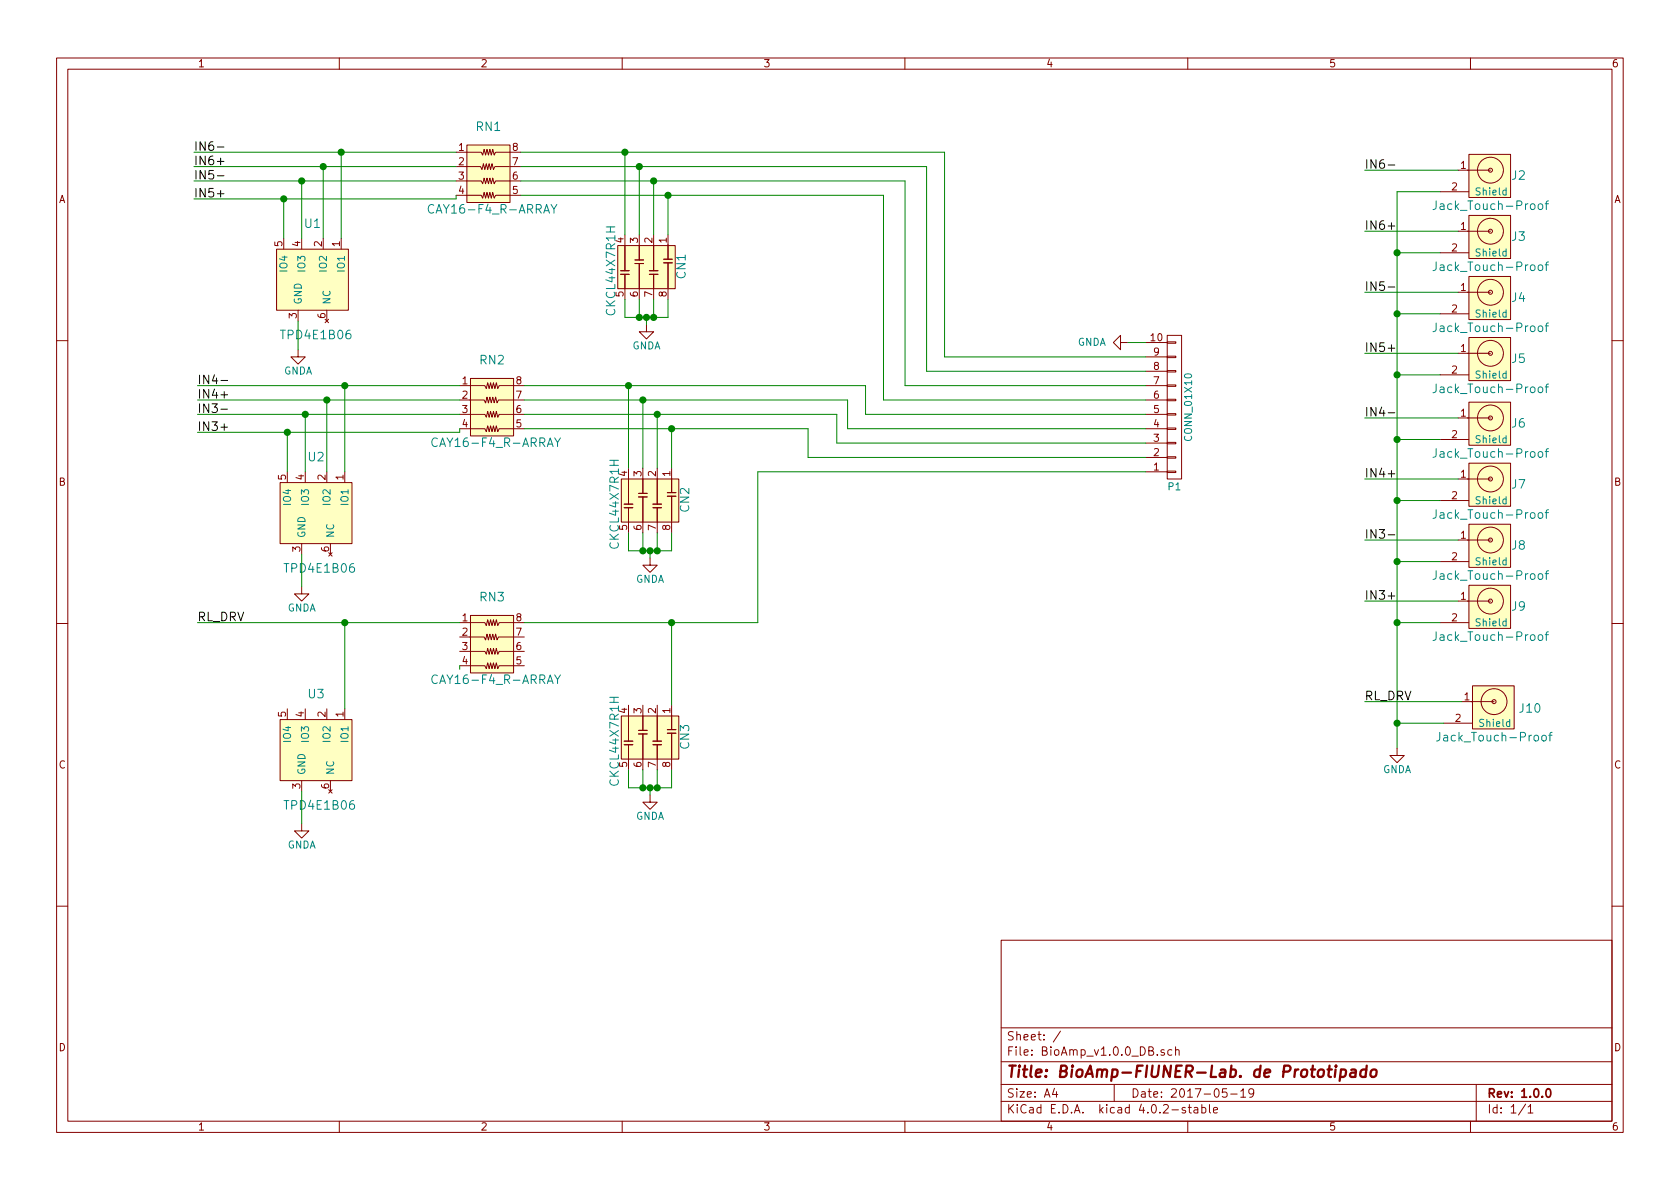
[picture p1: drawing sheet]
EESchema Schematic File Version 2
LIBS:BioAmp_v1.0.0_DB
LIBS:power
LIBS:BioAmp_v1.0.0_DB-cache
EELAYER 25 0
EELAYER END
$Descr A4 11693 8268
encoding utf-8
Sheet 1 1
Title "BioAmp-FIUNER-Lab. de Prototipado"
Date "2017-05-19"
Rev "1.0.0"
Comp ""
Comment1 ""
Comment2 ""
Comment3 ""
Comment4 ""
$EndDescr
$Comp
L CAY16-F4_R-ARRAY RN1
U 1 1
P 3400 1200
F 0 "RN1" H 3400 1525 60  0000 C CNN
F 1 "CAY16-F4_R-ARRAY" H 3425 950 60  0000 C CNN
F 2 "bioamp_db:r_cay16-4" H 3395 1240 60  0001 C CNN
F 3 "" H 3395 1240 60  0000 C CNN
	1    3400 1200
	1    0    0    -1  
$EndComp
$Comp
L CKCL44X7R1H CN1
U 1 1
P 4500 1850
F 0 "CN1" H 4495 2090 60  0000 C CNN
F 1 "CKCL44X7R1H" H 4525 1600 60  0000 C CNN
F 2 "bioamp_db:Cap_Array_4" H 4525 1885 60  0001 C CNN
F 3 "" H 4525 1885 60  0000 C CNN
	1    4500 1850
	0    1    1    0   
$EndComp
$Comp
L TPD4E1B06 U1
U 1 1
P 2175 1950
F 0 "U1" H 2175 2350 60  0000 C CNN
F 1 "TPD4E1B06" H 2200 1575 60  0000 C CNN
F 2 "bioamp_db:TSOP-6_2x1.25mm_Pitch0.65mm" H 2175 1950 60  0001 C CNN
F 3 "" H 2175 1950 60  0000 C CNN
	1    2175 1950
	1    0    0    -1  
$EndComp
$Comp
L GNDA #PWR01
U 1 1
P 4500 2250
F 0 "#PWR01" H 4500 2000 50  0001 C CNN
F 1 "GNDA" H 4500 2100 50  0000 C CNN
F 2 "" H 4500 2250 50  0000 C CNN
F 3 "" H 4500 2250 50  0000 C CNN
	1    4500 2250
	1    0    0    -1  
$EndComp
$Comp
L CAY16-F4_R-ARRAY RN2
U 1 1
P 3425 2825
F 0 "RN2" H 3425 3150 60  0000 C CNN
F 1 "CAY16-F4_R-ARRAY" H 3450 2575 60  0000 C CNN
F 2 "bioamp_db:r_cay16-4" H 3420 2865 60  0001 C CNN
F 3 "" H 3420 2865 60  0000 C CNN
	1    3425 2825
	1    0    0    -1  
$EndComp
$Comp
L CKCL44X7R1H CN2
U 1 1
P 4525 3475
F 0 "CN2" H 4520 3715 60  0000 C CNN
F 1 "CKCL44X7R1H" H 4550 3225 60  0000 C CNN
F 2 "bioamp_db:Cap_Array_4" H 4550 3510 60  0001 C CNN
F 3 "" H 4550 3510 60  0000 C CNN
	1    4525 3475
	0    1    1    0   
$EndComp
$Comp
L TPD4E1B06 U2
U 1 1
P 2200 3575
F 0 "U2" H 2200 3975 60  0000 C CNN
F 1 "TPD4E1B06" H 2225 3200 60  0000 C CNN
F 2 "bioamp_db:TSOP-6_2x1.25mm_Pitch0.65mm" H 2200 3575 60  0001 C CNN
F 3 "" H 2200 3575 60  0000 C CNN
	1    2200 3575
	1    0    0    -1  
$EndComp
$Comp
L GNDA #PWR02
U 1 1
P 4525 3875
F 0 "#PWR02" H 4525 3625 50  0001 C CNN
F 1 "GNDA" H 4525 3725 50  0000 C CNN
F 2 "" H 4525 3875 50  0000 C CNN
F 3 "" H 4525 3875 50  0000 C CNN
	1    4525 3875
	1    0    0    -1  
$EndComp
$Comp
L CAY16-F4_R-ARRAY RN3
U 1 1
P 3425 4475
F 0 "RN3" H 3425 4800 60  0000 C CNN
F 1 "CAY16-F4_R-ARRAY" H 3450 4225 60  0000 C CNN
F 2 "bioamp_db:r_cay16-4" H 3420 4515 60  0001 C CNN
F 3 "" H 3420 4515 60  0000 C CNN
	1    3425 4475
	1    0    0    -1  
$EndComp
$Comp
L CKCL44X7R1H CN3
U 1 1
P 4525 5125
F 0 "CN3" H 4520 5365 60  0000 C CNN
F 1 "CKCL44X7R1H" H 4550 4875 60  0000 C CNN
F 2 "bioamp_db:Cap_Array_4" H 4550 5160 60  0001 C CNN
F 3 "" H 4550 5160 60  0000 C CNN
	1    4525 5125
	0    1    1    0   
$EndComp
$Comp
L TPD4E1B06 U3
U 1 1
P 2200 5225
F 0 "U3" H 2200 5625 60  0000 C CNN
F 1 "TPD4E1B06" H 2225 4850 60  0000 C CNN
F 2 "bioamp_db:TSOP-6_2x1.25mm_Pitch0.65mm" H 2200 5225 60  0001 C CNN
F 3 "" H 2200 5225 60  0000 C CNN
	1    2200 5225
	1    0    0    -1  
$EndComp
$Comp
L GNDA #PWR03
U 1 1
P 4525 5525
F 0 "#PWR03" H 4525 5275 50  0001 C CNN
F 1 "GNDA" H 4525 5375 50  0000 C CNN
F 2 "" H 4525 5525 50  0000 C CNN
F 3 "" H 4525 5525 50  0000 C CNN
	1    4525 5525
	1    0    0    -1  
$EndComp
$Comp
L GNDA #PWR04
U 1 1
P 2100 5725
F 0 "#PWR04" H 2100 5475 50  0001 C CNN
F 1 "GNDA" H 2100 5575 50  0000 C CNN
F 2 "" H 2100 5725 50  0000 C CNN
F 3 "" H 2100 5725 50  0000 C CNN
	1    2100 5725
	1    0    0    -1  
$EndComp
$Comp
L GNDA #PWR05
U 1 1
P 2100 4075
F 0 "#PWR05" H 2100 3825 50  0001 C CNN
F 1 "GNDA" H 2100 3925 50  0000 C CNN
F 2 "" H 2100 4075 50  0000 C CNN
F 3 "" H 2100 4075 50  0000 C CNN
	1    2100 4075
	1    0    0    -1  
$EndComp
$Comp
L GNDA #PWR06
U 1 1
P 2075 2425
F 0 "#PWR06" H 2075 2175 50  0001 C CNN
F 1 "GNDA" H 2075 2275 50  0000 C CNN
F 2 "" H 2075 2425 50  0000 C CNN
F 3 "" H 2075 2425 50  0000 C CNN
	1    2075 2425
	1    0    0    -1  
$EndComp
Text Label 1350 1050 0    60   ~ 0
IN6-
Text Label 1350 1150 0    60   ~ 0
IN6+
Text Label 1350 1250 0    60   ~ 0
IN5-
Text Label 1350 1375 0    60   ~ 0
IN5+
Text Label 1375 2675 0    60   ~ 0
IN4-
Text Label 1375 2775 0    60   ~ 0
IN4+
Text Label 1375 2875 0    60   ~ 0
IN3-
Text Label 1375 3000 0    60   ~ 0
IN3+
Text Label 1375 4325 0    60   ~ 0
RL_DRV
$Comp
L CONN_01X10 P1
U 1 1
P 8175 2825
F 0 "P1" H 8175 3375 50  0000 C CNN
F 1 "CONN_01X10" V 8275 2825 50  0000 C CNN
F 2 "Pin_Headers:Pin_Header_Straight_1x10" H 8175 2825 50  0001 C CNN
F 3 "" H 8175 2825 50  0000 C CNN
	1    8175 2825
	1    0    0    1   
$EndComp
$Comp
L GNDA #PWR07
U 1 1
P 7850 2375
F 0 "#PWR07" H 7850 2125 50  0001 C CNN
F 1 "GNDA" V 7850 2125 50  0000 C CNN
F 2 "" H 7850 2375 50  0000 C CNN
F 3 "" H 7850 2375 50  0000 C CNN
	1    7850 2375
	0    1    1    0   
$EndComp
$Comp
L Jack_Touch-Proof J2
U 1 1
P 10375 1175
F 0 "J2" H 10570 1135 60  0000 C CNN
F 1 "Jack_Touch-Proof" H 10375 925 60  0000 C CNN
F 2 "bioamp_db:Jack_TouchProof_1.5mm" H 10375 1175 60  0001 C CNN
F 3 "" H 10375 1175 60  0000 C CNN
	1    10375 1175
	1    0    0    -1  
$EndComp
$Comp
L Jack_Touch-Proof J3
U 1 1
P 10375 1600
F 0 "J3" H 10570 1560 60  0000 C CNN
F 1 "Jack_Touch-Proof" H 10375 1350 60  0000 C CNN
F 2 "bioamp_db:Jack_TouchProof_1.5mm" H 10375 1600 60  0001 C CNN
F 3 "" H 10375 1600 60  0000 C CNN
	1    10375 1600
	1    0    0    -1  
$EndComp
$Comp
L Jack_Touch-Proof J4
U 1 1
P 10375 2025
F 0 "J4" H 10570 1985 60  0000 C CNN
F 1 "Jack_Touch-Proof" H 10375 1775 60  0000 C CNN
F 2 "bioamp_db:Jack_TouchProof_1.5mm" H 10375 2025 60  0001 C CNN
F 3 "" H 10375 2025 60  0000 C CNN
	1    10375 2025
	1    0    0    -1  
$EndComp
$Comp
L Jack_Touch-Proof J5
U 1 1
P 10375 2450
F 0 "J5" H 10570 2410 60  0000 C CNN
F 1 "Jack_Touch-Proof" H 10375 2200 60  0000 C CNN
F 2 "" H 10375 2450 60  0000 C CNN
F 3 "" H 10375 2450 60  0000 C CNN
	1    10375 2450
	1    0    0    -1  
$EndComp
$Comp
L Jack_Touch-Proof J6
U 1 1
P 10375 2900
F 0 "J6" H 10570 2860 60  0000 C CNN
F 1 "Jack_Touch-Proof" H 10375 2650 60  0000 C CNN
F 2 "bioamp_db:Jack_TouchProof_1.5mm" H 10375 2900 60  0001 C CNN
F 3 "" H 10375 2900 60  0000 C CNN
	1    10375 2900
	1    0    0    -1  
$EndComp
$Comp
L Jack_Touch-Proof J7
U 1 1
P 10375 3325
F 0 "J7" H 10570 3285 60  0000 C CNN
F 1 "Jack_Touch-Proof" H 10375 3075 60  0000 C CNN
F 2 "bioamp_db:Jack_TouchProof_1.5mm" H 10375 3325 60  0001 C CNN
F 3 "" H 10375 3325 60  0000 C CNN
	1    10375 3325
	1    0    0    -1  
$EndComp
$Comp
L Jack_Touch-Proof J8
U 1 1
P 10375 3750
F 0 "J8" H 10570 3710 60  0000 C CNN
F 1 "Jack_Touch-Proof" H 10375 3500 60  0000 C CNN
F 2 "bioamp_db:Jack_TouchProof_1.5mm" H 10375 3750 60  0001 C CNN
F 3 "" H 10375 3750 60  0000 C CNN
	1    10375 3750
	1    0    0    -1  
$EndComp
$Comp
L Jack_Touch-Proof J9
U 1 1
P 10375 4175
F 0 "J9" H 10570 4135 60  0000 C CNN
F 1 "Jack_Touch-Proof" H 10375 3925 60  0000 C CNN
F 2 "bioamp_db:Jack_TouchProof_1.5mm" H 10375 4175 60  0001 C CNN
F 3 "" H 10375 4175 60  0000 C CNN
	1    10375 4175
	1    0    0    -1  
$EndComp
$Comp
L Jack_Touch-Proof J10
U 1 1
P 10400 4875
F 0 "J10" H 10650 4825 60  0000 C CNN
F 1 "Jack_Touch-Proof" H 10400 4625 60  0000 C CNN
F 2 "" H 10400 4875 60  0000 C CNN
F 3 "" H 10400 4875 60  0000 C CNN
	1    10400 4875
	1    0    0    -1  
$EndComp
Wire Wire Line
	3175 1050 1350 1050
Wire Wire Line
	3175 1150 1350 1150
Wire Wire Line
	3175 1250 1350 1250
Wire Wire Line
	3175 1350 3175 1375
Wire Wire Line
	3175 1375 1350 1375
Wire Wire Line
	1975 1650 1975 1375
Connection ~ 1975 1375
Wire Wire Line
	2100 1650 2100 1250
Connection ~ 2100 1250
Wire Wire Line
	2250 1650 2250 1150
Connection ~ 2250 1150
Wire Wire Line
	2375 1650 2375 1050
Connection ~ 2375 1050
Wire Wire Line
	3625 1050 6575 1050
Wire Wire Line
	3625 1150 6450 1150
Wire Wire Line
	3625 1250 6300 1250
Wire Wire Line
	3625 1350 6150 1350
Wire Wire Line
	4350 2075 4350 2200
Wire Wire Line
	4350 2200 4650 2200
Wire Wire Line
	4500 2200 4500 2250
Wire Wire Line
	4650 2200 4650 2075
Connection ~ 4500 2200
Wire Wire Line
	4550 2075 4550 2200
Connection ~ 4550 2200
Wire Wire Line
	4450 2075 4450 2200
Connection ~ 4450 2200
Wire Wire Line
	3200 2675 1375 2675
Wire Wire Line
	3200 2775 1375 2775
Wire Wire Line
	3200 2875 1375 2875
Wire Wire Line
	3200 2975 3200 3000
Wire Wire Line
	3200 3000 1375 3000
Wire Wire Line
	2000 3275 2000 3000
Connection ~ 2000 3000
Wire Wire Line
	2125 3275 2125 2875
Connection ~ 2125 2875
Wire Wire Line
	2275 3275 2275 2775
Connection ~ 2275 2775
Wire Wire Line
	2400 3275 2400 2675
Connection ~ 2400 2675
Wire Wire Line
	3650 2675 6025 2675
Wire Wire Line
	3650 2775 5900 2775
Wire Wire Line
	3650 2875 5825 2875
Wire Wire Line
	3650 2975 5625 2975
Wire Wire Line
	4375 3700 4375 3825
Wire Wire Line
	4375 3825 4675 3825
Wire Wire Line
	4525 3825 4525 3875
Wire Wire Line
	4675 3825 4675 3700
Connection ~ 4525 3825
Wire Wire Line
	4575 3700 4575 3825
Connection ~ 4575 3825
Wire Wire Line
	4475 3700 4475 3825
Connection ~ 4475 3825
Wire Wire Line
	3200 4325 1375 4325
Wire Wire Line
	3200 4625 3200 4650
Wire Wire Line
	2400 4925 2400 4325
Connection ~ 2400 4325
Wire Wire Line
	3650 4325 5275 4325
Wire Wire Line
	4675 4900 4675 4325
Connection ~ 4675 4325
Wire Wire Line
	4375 5350 4375 5475
Wire Wire Line
	4375 5475 4675 5475
Wire Wire Line
	4525 5475 4525 5525
Wire Wire Line
	4675 5475 4675 5350
Connection ~ 4525 5475
Wire Wire Line
	4575 5350 4575 5475
Connection ~ 4575 5475
Wire Wire Line
	4475 5350 4475 5475
Connection ~ 4475 5475
Wire Wire Line
	2100 5500 2100 5725
Wire Wire Line
	2100 3850 2100 4075
Wire Wire Line
	2075 2425 2075 2225
Wire Wire Line
	7975 2475 6575 2475
Wire Wire Line
	6575 2475 6575 1050
Wire Wire Line
	7975 2575 6450 2575
Wire Wire Line
	6450 2575 6450 1150
Wire Wire Line
	7975 2675 6300 2675
Wire Wire Line
	6300 2675 6300 1250
Wire Wire Line
	7975 2775 6150 2775
Wire Wire Line
	6150 2775 6150 1350
Wire Wire Line
	7975 2875 6025 2875
Wire Wire Line
	6025 2875 6025 2675
Wire Wire Line
	7975 2975 5900 2975
Wire Wire Line
	5900 2975 5900 2775
Wire Wire Line
	7975 3075 5825 3075
Wire Wire Line
	5825 3075 5825 2875
Wire Wire Line
	5625 3175 7975 3175
Wire Wire Line
	5625 2975 5625 3175
Wire Wire Line
	7975 3275 5275 3275
Wire Wire Line
	5275 3275 5275 4325
Wire Wire Line
	7975 2375 7850 2375
Wire Wire Line
	10150 1175 9500 1175
Wire Wire Line
	10150 1600 9500 1600
Wire Wire Line
	10150 2025 9500 2025
Wire Wire Line
	9500 2450 10150 2450
Wire Wire Line
	10150 2900 9500 2900
Wire Wire Line
	10150 3325 9500 3325
Wire Wire Line
	10150 3750 9500 3750
Wire Wire Line
	10150 4175 9500 4175
Wire Wire Line
	10175 4875 9500 4875
Wire Wire Line
	10025 1325 9725 1325
Wire Wire Line
	9725 1325 9725 5200
Wire Wire Line
	10050 5025 9725 5025
Connection ~ 9725 5025
Wire Wire Line
	10025 4325 9725 4325
Connection ~ 9725 4325
Wire Wire Line
	10025 3900 9725 3900
Connection ~ 9725 3900
Wire Wire Line
	10025 3475 9725 3475
Connection ~ 9725 3475
Wire Wire Line
	10025 3050 9725 3050
Connection ~ 9725 3050
Wire Wire Line
	10025 2600 9725 2600
Connection ~ 9725 2600
Wire Wire Line
	10025 2175 9725 2175
Connection ~ 9725 2175
Wire Wire Line
	10025 1750 9725 1750
Connection ~ 9725 1750
$Comp
L GNDA #PWR08
U 1 1
P 9725 5200
F 0 "#PWR08" H 9725 4950 50  0001 C CNN
F 1 "GNDA" H 9725 5050 50  0000 C CNN
F 2 "" H 9725 5200 50  0000 C CNN
F 3 "" H 9725 5200 50  0000 C CNN
	1    9725 5200
	1    0    0    -1  
$EndComp
Text Label 9500 1175 0    60   ~ 0
IN6-
Text Label 9500 1600 0    60   ~ 0
IN6+
Text Label 9500 2025 0    60   ~ 0
IN5-
Text Label 9500 2450 0    60   ~ 0
IN5+
Text Label 9500 2900 0    60   ~ 0
IN4-
Text Label 9500 3325 0    60   ~ 0
IN4+
Text Label 9500 3750 0    60   ~ 0
IN3-
Text Label 9500 4175 0    60   ~ 0
IN3+
Text Label 9500 4875 0    60   ~ 0
RL_DRV
Wire Wire Line
	4650 1625 4650 1350
Connection ~ 4650 1350
Wire Wire Line
	4550 1625 4550 1250
Connection ~ 4550 1250
Wire Wire Line
	4450 1625 4450 1150
Connection ~ 4450 1150
Wire Wire Line
	4350 1625 4350 1050
Connection ~ 4350 1050
Wire Wire Line
	4675 3250 4675 2975
Connection ~ 4675 2975
Wire Wire Line
	4575 3250 4575 2875
Connection ~ 4575 2875
Wire Wire Line
	4475 3250 4475 2775
Connection ~ 4475 2775
Wire Wire Line
	4375 3250 4375 2675
Connection ~ 4375 2675
$EndSCHEMATC
